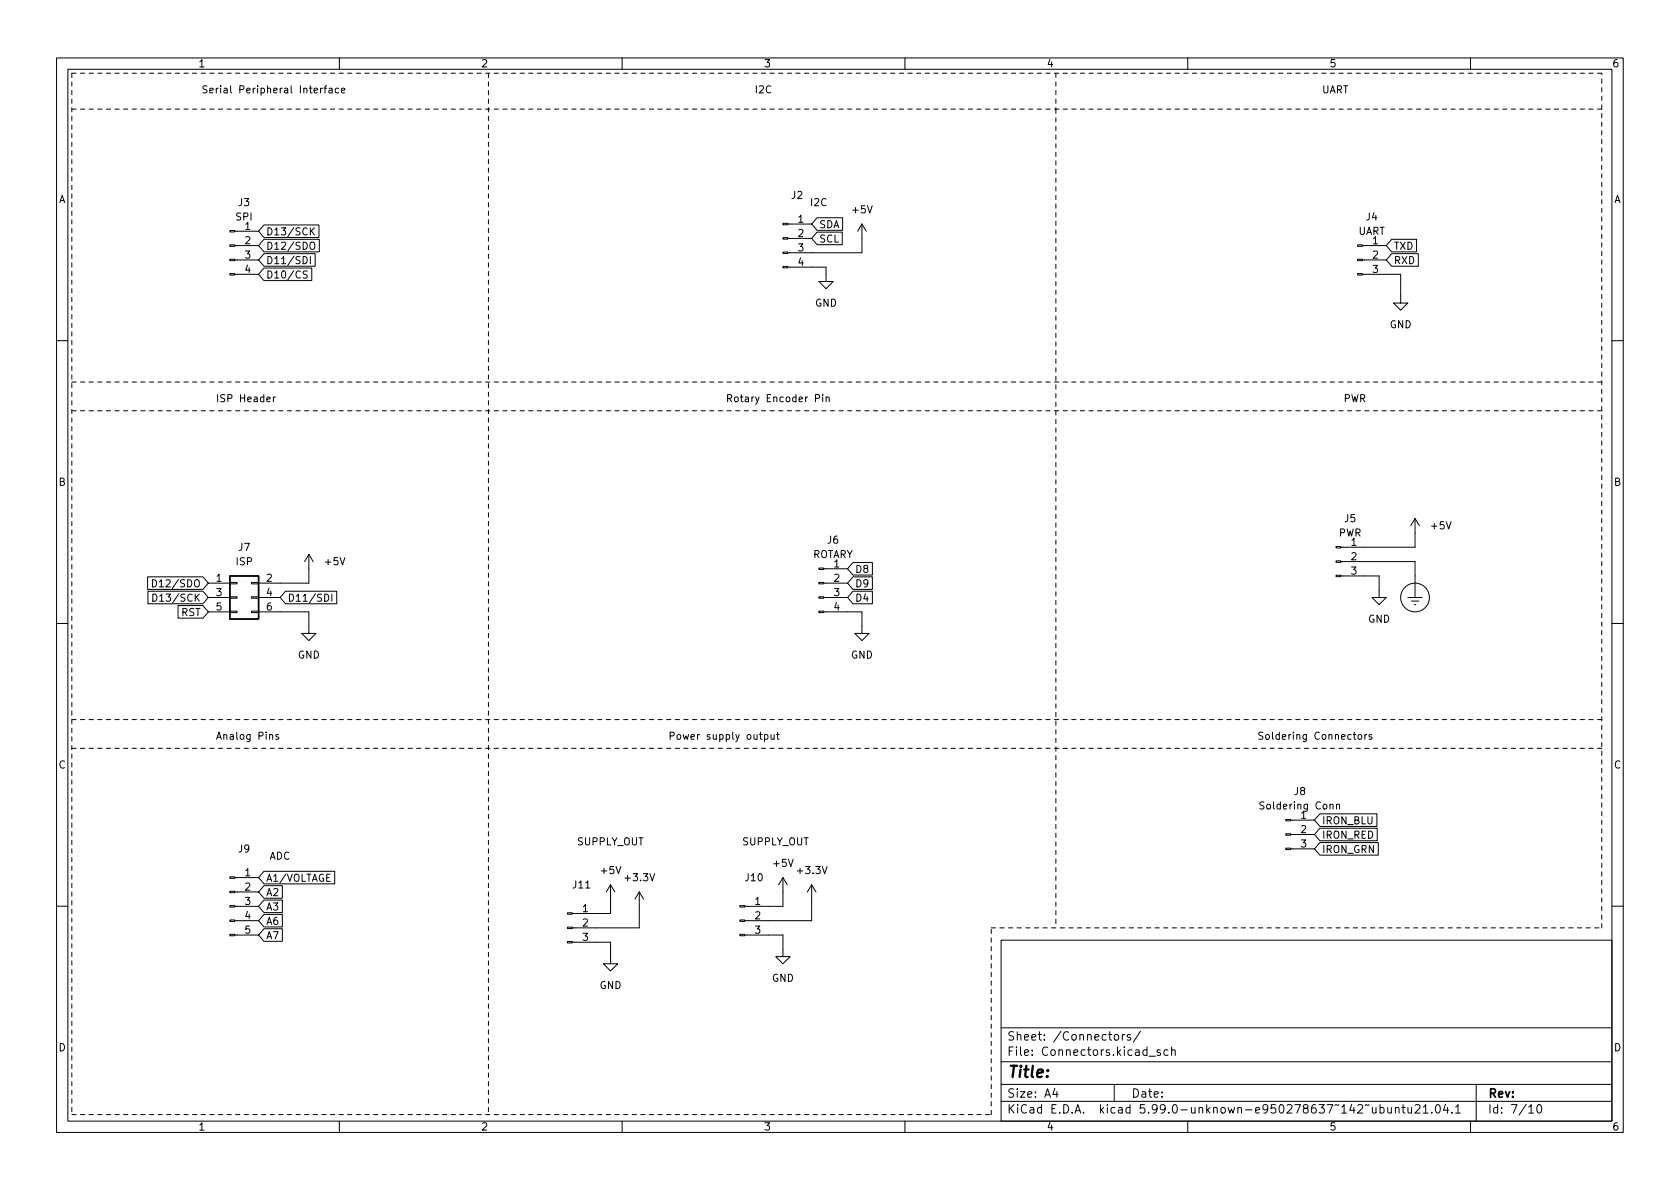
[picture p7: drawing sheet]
<svg xmlns="http://www.w3.org/2000/svg" width="297mm" height="210mm" viewBox="0 0 297 210" stroke-linecap="round" stroke-linejoin="round" font-family="sans-serif">
<g fill="none" stroke="#000" stroke-width=".18">
<path d="M10 10.2h277v190.1h-277zM12 12.2h273v186.1h-273zM56.7 15.6v.8M57 15.6l-.3 .2M57.3 15.6h.5M57.8 15.2l-.3 .1v1.1M58.2 15.7h.5v.7M58.7 15.9l-.4 .1-.2 .1 .2 .3h.4M59.9 15.7l-.4-.1-.2 .2 .1 .6h.5M60 10.2v2M60.4 16l.6-.1-.1-.2-.3-.1-.2 .2v.6h.5M110 10.2v2"/>
<path d="M160 10.2v2M210 10.2v2M260 10.2v2M46.7 39.8h9.7v2.2h-9.7l-1-1.1zM138.4 39.5h.9v.2h-.9zM139.3 39.6h4.2M144.5 38.5h4.5v2.2h-4.5l-1-1.1zM152.4 39.6v5.1h-13.1M152.4 39.6l-.8 1.3M152.4 39.6l.8 1.3M40.6 48.4h.9v.2h-.9zM40.6 45.8h.9v.3h-.9z"/>
<path d="M40.6 43.3h.9v.3h-.9zM40.6 40.8h.9v.2h-.9zM41.5 48.5h4.2M41.5 46h4.2M41.5 43.4h4.2M41.5 40.9h4.2M46.7 47.4h8.4v2.2h-8.4l-1-1.1zM46.7 44.9h9v2.2h-9l-1-1.1zM46.7 42.3h9.8v2.2h-9.8l-1-1.1zM53.6 45.4a.64 .64 0 0 1 .7 .6 .64 .64 0 0 1-.7 .6zM54.3 48l-.5-.1-.2 .2 .1 .3 .6 .3v.4l-.2 .1-.5-.1M54.9 43l.2-.2a.43 .43 0 0 1 .6 .4v.5a.42 .42 0 0 1-.5 .4 .42 .42 0 0 1-.4-.4z"/>
<path d="M54.9 45.4v1.2M55 40.8l.6 .8M55.6 40.3l-.7 .7M138.4 47.1h.9v.3h-.9zM138.4 44.6h.9v.2h-.9zM138.4 42h.9v.3h-.9zM139.3 47.2h6.7v2.6h1.3l-1.3 1.2-1.2-1.2h1.2M139.3 42.2h4.2M144.5 41h4.4v2.3h-4.4l-1-1.1zM240 48.4h.9v.2h-.9zM240 45.8h.9v.3h-.9zM240 43.3h.9v.3h-.9z"/>
<path d="M240.9 48.5h6.7v5.1h1.3l-1.3 1.3-1.2-1.3h1.2M240.9 46h4.2M240.9 43.4h4.2M246.1 42.3h4.4v2.2h-4.4l-1-1.1zM246.1 44.9h4.7v2.2h-4.7l-1-1.1zM10 60.2h2M48.3 70.2v.8M48.7 70.2l-.4 .2M144.2 70.4h.6l.1-.2v-.3l-.7-.1v1.2M145.5 69.8v.1M145.5 70.2v.8M146.1 70.3l.1-.1 .3 .1 .1 .7"/>
<path d="M146.1 70.2v.8M285 60.2h2M54.6 98l-.8 1.3M54.6 98v5.1h-8.9M54.6 98l.8 1.3M150.8 99.5h3.4v2.2h-3.4l-.9-1.1zM236.2 99.2h.9v.2h-.9zM236.2 96.6h.9v.3h-.9zM237.1 99.3h13.1v6.4M250.2 91.7v5.1h-13.1M250.2 91.7l-.8 1.3M250.2 91.7l.8 1.3"/>
<path d="M10 110.2h2M26.1 102h9.8l.9 1.1-.9 1.1h-9.8zM26.2 104.5h9.7l.9 1.2-.9 1.1h-9.7zM27 102.5a.64 .64 0 0 1 .7 .6 .64 .64 0 0 1-.7 .7zM27 105.1a.64 .64 0 0 1 .7 .6 .64 .64 0 0 1-.7 .6zM31.5 107.1h4.4l.9 1.1-.9 1.1h-4.4zM36.8 105.7h3.8M36.8 108.2h3.8M36.8 103.1h3.8M40.6 108.1h1.3v.2h-1.3zM40.6 105.5h1.3v.3h-1.3zM40.6 103h1.3v.2h-1.3z"/>
<path d="M44.4 108.1h1.3v.2h-1.3zM44.4 105.5h1.3v.3h-1.3zM44.4 103h1.3v.2h-1.3zM45.7 108.2h8.9v3.8h1.3l-1.3 1.3-1.3-1.3h1.3M45.7 105.7h3.8M50.5 104.5h9v2.3h-9l-1-1.1zM57.4 105.1a.64 .64 0 0 1 .7 .6 .64 .64 0 0 1-.7 .6zM58.7 105.1v1.2M144.8 108.1h.8v.2h-.8zM144.8 105.5h.8v.3h-.8zM144.8 103h.8v.2h-.8zM144.8 100.5h.8v.2h-.8z"/>
<path d="M145.6 108.2h6.8v3.8h1.3l-1.3 1.3-1.3-1.3h1.3M145.6 105.7h4.3M145.6 103.1h4.3M145.6 100.6h4.3M150.8 102h3.4v2.2h-3.4l-.9-1.1zM150.8 104.5h3.4v2.3h-3.4l-.9-1.1zM236.2 101.7h.9v.3h-.9zM237.1 101.8h6.7v3.9h1.3l-1.3 1.2-1.2-1.2h1.2M248.9 105.7h2.6M249.6 106.3h1.2M250.1 106.9h.2M285 110.2h2"/>
<path d="M47.7 130l.2-.1 .3 .1v.7M49.2 130l-.3-.1-.1 .2v.2l.4 .1v.3h-.4M134.3 129.9h.5M134.5 129.5v1.1l.3 .1M135.2 130l.3-.1 .3 .2-.1 .6h-.5M135.2 129.9v1.3M136.3 129.9l.1 .8h.3l.2-.1M136.9 129.9v.8M137.3 129.9h.5M137.5 129.5v1.1l.3 .1M240.2 130l.3-.1 .3 .2v.4l-.3 .2h-.3l-.1-.2zM241.3 129.9v.8"/>
<path d="M241.7 129.9l-.4 .2M242.5 130l-.3-.1-.2 .2 .1 .2 .4 .1v.3h-.5M40.6 157.6h.9v.3h-.9zM40.6 155.1h.9v.2h-.9zM41.5 157.7h4.2M41.5 155.2h4.2M46.7 159.2h3.2v2.2h-3.2l-1-1.1zM46.7 156.6h3.2v2.2h-3.2l-1-1.1zM46.7 154.1h12.5v2.2h-12.5l-1-1.1zM107.9 156.5l-.7 1.2M107.9 156.5v5h-6.7M107.9 156.5l.8 1.2"/>
<path d="M113 157.7l-.7 1.3M113 157.7v6.4h-11.8M113 157.7l.8 1.3M138.4 155.2l-.7 1.3M138.4 155.2v5.1h-6.7M138.4 155.2l.8 1.3M143.5 156.5l-.8 1.2M143.5 156.5v6.3h-11.8M143.5 156.5l.8 1.2M227.3 150h.9v.2h-.9zM227.3 147.4h.9v.3h-.9zM227.3 144.9h.9v.3h-.9z"/>
<path d="M228.2 150.1h4.2M228.2 147.6h4.2M228.2 145h4.2M233.4 149h10.3v2.2h-10.3l-1-1.1zM233.4 146.5h10.1v2.2h-10.1l-1-1.1zM233.4 143.9h10v2.2h-10l-1-1.1zM236.3 142.3l.2-.1 .3 .1v.8M236.3 142.2v.9M10 160.2h2M40.6 165.2h.9v.3h-.9zM40.6 162.7h.9v.2h-.9zM40.6 160.1h.9v.3h-.9z"/>
<path d="M41.5 165.3h4.2M41.5 162.8h4.2M41.5 160.3h4.2M46.7 161.7h3.2v2.2h-3.2l-1-1.1zM46.7 164.2h3.2v2.3h-3.2l-1-1.2zM100.3 166.5h.9v.2h-.9zM100.3 164h.9v.2h-.9zM100.3 161.4h.9v.3h-.9zM101.2 166.6h6.7v3.8h1.3l-1.3 1.3-1.2-1.3h1.2M130.8 165.2h.9v.3h-.9zM130.8 162.7h.9v.2h-.9zM130.8 160.1h.9v.3h-.9z"/>
<path d="M131.7 165.3h6.7v3.9h1.3l-1.3 1.2-1.2-1.2h1.2M177 166.3h108v32h-108zM285 160.2h2M60 198.3v2M110 198.3v2M160 198.3v2M177 194.8h108M177 191.8h108M177 187.8h108M177 181.8h108M186.5 192.5l-.4 1h1M186.9 193v1"/>
<path d="M197 191.8v3M197.1 183.1l.2-.2 .4 .2 .1 .5-.2 .3h-.3l-.2-.1zM198.4 182.9v1M198.9 182.9l-.3 .1-.2 .2M199.9 183l-.4-.1-.2 .2 .1 .3 .5 .1v.4h-.6M201.6 182.4l-1.2 1.9M203.1 186.8h1.2M205.1 185.7l-.3-.1-.2 .2v.3l.5 .1v.4h-.5M206.5 185.7l-.4-.1-.3 .3v.4l.1 .3h.6M207.1 185.8l.3-.2 .3 .1 .1 .9M207.1 185.1v1.5M210 198.3v2"/>
<path d="M244 195.9l.4-.1 .3 .3v.4l-.1 .3h-.6M244 195.3v1.5M245.4 195.8v1h.4l.2-.1M246 195.8v1M246.7 196l.2-.2 .4 .1 .1 .9M246.7 195.8v1M247.9 195.8h.5M248.1 195.3v1.3l.3 .2M248.9 195.8l.1 1h.4l.2-.1M249.6 195.8v1M250.2 195.5l.6-.2 .2 .2 .1 .3-1 1h1M251.6 195.8l.5-.5v1.5"/>
<path d="M251.6 196.8h.9M253.1 196.7v.1M253.9 195.5l.2-.2a.8 .8 0 0 1 .6 .8 .8 .8 0 0 1-.6 .7l-.2-.1-.1-.4zM255.6 195.3l-.4 1h.9M255.9 195.8v1M256.7 196.7v.1M257.4 195.8l.4-.5v1.5M257.4 196.8h.8M260 198.3v2M261 191.8v6.5M270.3 195.8l.4-.5v1.5M270.3 196.8h.9"/>
<path d="M271.9 195.4l.2-.1a.81 .81 0 0 1 .6 .7 .81 .81 0 0 1-.3 .8h-.2a.81 .81 0 0 1-.6-.6 .81 .81 0 0 1 .3-.8z"/>
<circle cx="250.2" cy="105.7" r="2.54"/>
</g>
<path d="M40.6 101.8h5.1v7.7h-5.1z" fill="none" stroke="#000" stroke-width=".25"/>
<g fill="none" stroke="#000" stroke-width=".18" stroke-dasharray=".8 .8">
<path d="M12.7 19.3h270.5M12.7 12.9h270.5M12.7 12.9v184.2M86.4 12.9v184.2M186.7 19.3v144.8M186.7 12.9v6.4M12.7 67.6h270.5M12.7 72.6h270.5M12.7 127.2h270.5M12.7 132.3h270.5M175.3 164.1h107.9M283.2 164.1v-151.2"/>
<path d="M12.7 197.1h162.6M175.3 197.1v-33"/>
</g>
<text font-size="2.8" x="178" y="190.6">Title:</text>
<g font-size="2.1">
<text x="178" y="184">Sheet: /Connectors/</text>
<text x="178" y="186.7">File: Connectors.kicad_sch</text>
<text x="178" y="196.9">KiCad E.D.A. kicad 5.99.0-unknown-e950278637~142~ubuntu21.04.1</text>
<text x="178" y="194.1">Size: A4</text>
<text x="200" y="194.1">Date:</text>
<text x="263" y="194.1">Rev:</text>
<text x="263" y="196.9">Id: 7/10</text>
</g>
<g font-size="1.8">
<text x="35" y="11.9">1</text>
<text x="85" y="11.9">2</text>
<text x="135" y="11.9">3</text>
<text x="185" y="11.9">4</text>
<text x="235" y="11.9">5</text>
<text x="285" y="11.9">6</text>
<text x="35.6" y="16.5">Serial Peripheral Interface</text>
<text x="133.3" y="16.5">I2C</text>
<text x="233.7" y="16.5">UART</text>
<text x="10.3" y="35.9">A</text>
<text x="139.9" y="35.2">J2</text>
<text x="285.3" y="35.9">A</text>
<text x="41.7" y="39">SPI</text>
<text x="42.2" y="36.4">J3</text>
<text x="43.3" y="40.6">1</text>
<text x="47" y="41.6">D13/SCK</text>
<text x="141.1" y="39.4">1</text>
<text x="141.1" y="41.9">2</text>
<text x="143.4" y="36.4">I2C</text>
<text x="144.8" y="40.3">SDA</text>
<text x="150.8" y="37.7">+5V</text>
<text x="240.1" y="41.5">UART</text>
<text x="241.5" y="39">J4</text>
<text x="43.3" y="43.2">2</text>
<text x="43.3" y="45.7">3</text>
<text x="47" y="46.7">D11/SDI</text>
<text x="47" y="44.2">D12/SDO</text>
<text x="141.1" y="44.4">3</text>
<text x="141.1" y="47">4</text>
<text x="144.8" y="42.9">SCL</text>
<text x="242.7" y="43.2">1</text>
<text x="242.7" y="45.7">2</text>
<text x="246.4" y="44.2">TXD</text>
<text x="246.4" y="46.7">RXD</text>
<text x="43.3" y="48.3">4</text>
<text x="47" y="49.2">D10/CS</text>
<text x="242.7" y="48.3">3</text>
<text x="144.1" y="54.2">GND</text>
<text x="245.7" y="58">GND</text>
<text x="38.1" y="71.1">ISP Header</text>
<text x="128.3" y="71.1">Rotary Encoder Pin</text>
<text x="237.5" y="71.1">PWR</text>
<text x="10.3" y="85.9">B</text>
<text x="285.3" y="85.9">B</text>
<text x="236.7" y="94.9">PWR</text>
<text x="237.7" y="92.3">J5</text>
<text x="253.1" y="93.6">+5V</text>
<text x="41.8" y="99.9">ISP</text>
<text x="42.2" y="97.4">J7</text>
<text x="57.6" y="99.9">+5V</text>
<text x="143.5" y="98.7">ROTARY</text>
<text x="146.3" y="96.1">J6</text>
<text x="147.5" y="100.3">1</text>
<text x="151.1" y="101.3">D8</text>
<text x="238.9" y="96.5">1</text>
<text x="238.9" y="99.1">2</text>
<text x="238.9" y="101.6">3</text>
<text x="28" y="103.8">D12/SDO</text>
<text x="28.1" y="106.4">D13/SCK</text>
<text x="38.2" y="102.9">1</text>
<text x="38.2" y="105.4">3</text>
<text x="38.2" y="107.9">5</text>
<text x="47.1" y="102.9">2</text>
<text x="47.1" y="105.4">4</text>
<text x="47.1" y="107.9">6</text>
<text x="50.8" y="106.4">D11/SDI</text>
<text x="147.5" y="102.9">2</text>
<text x="147.5" y="105.4">3</text>
<text x="147.5" y="107.9">4</text>
<text x="151.1" y="103.8">D9</text>
<text x="151.1" y="106.4">D4</text>
<text x="32" y="108.9">RST</text>
<text x="241.9" y="110.1">GND</text>
<text x="52.6" y="116.5">GND</text>
<text x="150.4" y="116.5">GND</text>
<text x="38.1" y="130.8">Analog Pins</text>
<text x="118.1" y="130.8">Power supply output</text>
<text x="222.2" y="130.8">Soldering Connectors</text>
<text x="10.3" y="135.9">C</text>
<text x="285.3" y="135.9">C</text>
<text x="223.2" y="143.1">Soldering Conn</text>
<text x="228.8" y="140.6">J8</text>
<text x="102" y="149.5">SUPPLY_OUT</text>
<text x="131.2" y="149.5">SUPPLY_OUT</text>
<text x="230" y="144.8">1</text>
<text x="230" y="147.3">2</text>
<text x="230" y="149.9">3</text>
<text x="233.7" y="148.3">IRON_RED</text>
<text x="233.7" y="145.8">IRON_BLU</text>
<text x="42.2" y="150.7">J9</text>
<text x="43.3" y="154.9">1</text>
<text x="47" y="155.9">A1/VOLTAGE</text>
<text x="47.6" y="152">ADC</text>
<text x="106.4" y="154.6">+5V</text>
<text x="110.7" y="155.8">+3.3V</text>
<text x="131.8" y="155.8">J10</text>
<text x="136.8" y="153.3">+5V</text>
<text x="141.2" y="154.6">+3.3V</text>
<text x="233.7" y="150.8">IRON_GRN</text>
<text x="43.3" y="157.5">2</text>
<text x="43.3" y="160">3</text>
<text x="47" y="161">A3</text>
<text x="47" y="158.5">A2</text>
<text x="101.4" y="157.1">J11</text>
<text x="103" y="161.3">1</text>
<text x="133.5" y="160">1</text>
<text x="43.3" y="162.6">4</text>
<text x="43.3" y="165.1">5</text>
<text x="47" y="163.5">A6</text>
<text x="47" y="166.1">A7</text>
<text x="103" y="163.8">2</text>
<text x="103" y="166.4">3</text>
<text x="133.5" y="162.6">2</text>
<text x="133.5" y="165.1">3</text>
<text x="136.5" y="173.6">GND</text>
<text x="106" y="174.9">GND</text>
<text x="10.3" y="185.9">D</text>
<text x="285.3" y="185.9">D</text>
<text x="35" y="199.9">1</text>
<text x="85" y="199.9">2</text>
<text x="135" y="199.9">3</text>
<text x="185" y="199.9">4</text>
<text x="235" y="199.9">5</text>
<text x="285" y="199.9">6</text>
</g>
</svg>
